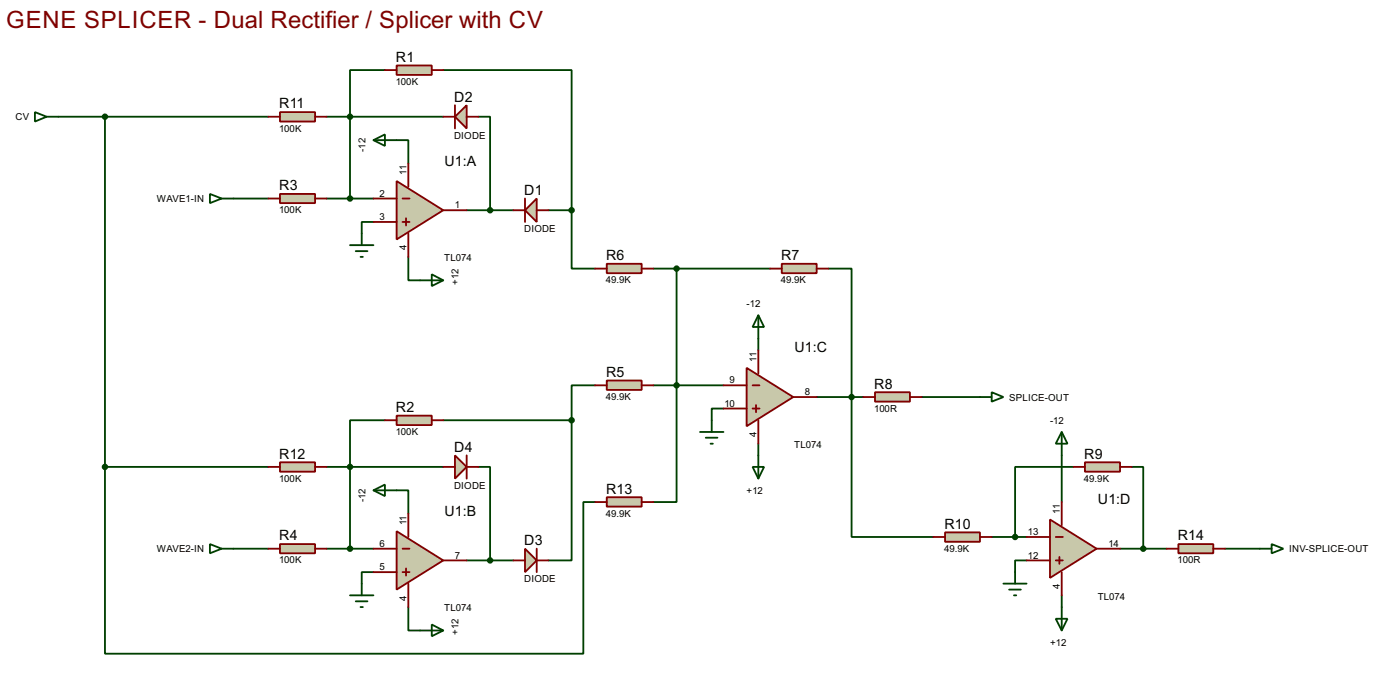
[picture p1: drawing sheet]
<svg xmlns="http://www.w3.org/2000/svg" width="305mm" height="150mm" viewBox="0 0 305 150" stroke-linecap="round" stroke-linejoin="round" font-family="sans-serif">
<g fill="none" stroke="#004000" stroke-width=".4">
<path d="M83.8 15.3h-7.6v27.9M96.5 15.3h28v30.5M12.7 25.4h45.7M22.9 25.4v76.2M71.1 25.4h25.4M86.4 30.5h2.5v5.1M104.2 25.4h2.5v20.4M50.8 43.2h7.6M71.1 43.2h10.2M81.3 48.3h-2.5v2.5M88.9 55.9v5.1h2.6M101.6 45.8h10.2"/>
<path d="M119.4 45.8h5.1M124.5 45.8v12.7h5.1M142.3 58.5h25.4M147.3 58.5v50.8h-5M180.4 58.5h5v58.4h17.8M165.1 73.7v2.5M83.8 91.5h-7.6v27.9M96.5 91.5h28M124.5 91.5v30.5h-5.1M129.6 83.9h-5.1v7.6M142.3 83.9h15.2M157.5 88.9h-2.5v2.6"/>
<path d="M165.1 96.6v2.5M177.8 86.4h10.2M200.7 86.4h12.7M231.2 99.1v10.2M22.9 101.6v40.7h104.1v-33h2.6M22.9 101.6h35.5M50.8 119.4h7.6M71.1 101.6h25.4M71.1 119.4h10.2M86.4 106.7h2.5v5.1M104.2 101.6h2.5v20.4M215.9 116.9h7.6"/>
<path d="M233.7 101.6h-12.7v15.3M243.9 119.4h10.1M246.4 101.6h2.5v17.8M266.7 119.4h7.6M81.3 124.5h-2.5v2.5M88.9 132.1v5.1h2.6M101.6 122h10.2M223.5 122h-2.5v2.5M231.2 129.6v2.5"/>
</g>
<path d="M86.4 39.4l10.1 6.4-10.1 6.3z" fill="#c8c8aa" stroke="#800000" stroke-width=".4"/>
<path d="M88.9 35.6v5.1M81.3 43.2h5.1M81.3 48.3h5.1M87.7 43.2h1.5M87.7 48.3h1.5M88.4 47.5v1.6M88.9 50.8v5.1M96.5 45.8h5.1" fill="none" stroke="#800000" stroke-width=".4"/>
<path d="M116.9 43.2v5.1l-2.6-2.5z" fill="#c8c8aa" stroke="#800000" stroke-width=".4"/>
<path d="M111.8 45.8h2.5M114.3 43.2v5.1M116.9 45.8h2.5" fill="none" stroke="#800000" stroke-width=".4"/>
<path d="M99.1 25.4l2.5-2.5v5.1z" fill="#c8c8aa" stroke="#800000" stroke-width=".4"/>
<path d="M96.5 25.4h2.6M99.1 22.9v5.1M101.6 25.4h2.6" fill="none" stroke="#800000" stroke-width=".4"/>
<circle cx="106.7" cy="45.8" r=".5" fill="#004000" stroke="#004000" stroke-width=".4"/>
<path d="M86.4 14.3h7.6v2h-7.6z" fill="#c8c8aa" stroke="#800000" stroke-width=".4"/>
<path d="M83.8 15.3h2.6M94 15.3h2.5" fill="none" stroke="#800000" stroke-width=".4"/>
<path d="M81.3 30.5l2.5-1.2v2.5zM81.3 30.5h5.1M45.7 42.2l2.6 1-2.6 1zM48.3 43.2h2.5M76.2 53.4h5.1M77.5 54.7h2.5M78.5 55.9h.5M78.8 50.8v2.6M94 59.7l2.5 1.3-2.5 1.3zM91.5 61h5" fill="none" stroke="#004000" stroke-width=".4"/>
<circle cx="76.2" cy="25.4" r=".5" fill="#004000" stroke="#004000" stroke-width=".4"/>
<path d="M86.4 115.6l10.1 6.4-10.1 6.3z" fill="#c8c8aa" stroke="#800000" stroke-width=".4"/>
<path d="M81.3 119.4h5.1M87.7 119.4h1.5M88.9 111.8v5.1M81.3 124.5h5.1M87.7 124.5h1.5M88.4 123.7v1.6M88.9 127v5.1M96.5 122h5.1" fill="none" stroke="#800000" stroke-width=".4"/>
<path d="M114.3 119.4l2.6 2.6-2.6 2.5z" fill="#c8c8aa" stroke="#800000" stroke-width=".4"/>
<path d="M116.9 119.4v5.1M111.8 122h2.5M116.9 122h2.5" fill="none" stroke="#800000" stroke-width=".4"/>
<path d="M99.1 99.1l2.5 2.5-2.5 2.6z" fill="#c8c8aa" stroke="#800000" stroke-width=".4"/>
<path d="M101.6 99.1v5.1M96.5 101.6h2.6M101.6 101.6h2.6" fill="none" stroke="#800000" stroke-width=".4"/>
<path d="M86.4 90.5h7.6v2h-7.6z" fill="#c8c8aa" stroke="#800000" stroke-width=".4"/>
<path d="M83.8 91.5h2.6M94 91.5h2.5" fill="none" stroke="#800000" stroke-width=".4"/>
<path d="M45.7 118.4l2.6 1-2.6 1zM48.3 119.4h2.5M81.3 106.7l2.5-1.2v2.5zM81.3 106.7h5.1M76.2 129.6h5.1M77.5 130.9h2.5M78.5 132.1h.5M78.8 127v2.6M91.5 137.2h5M94 135.9l2.5 1.3-2.5 1.3z" fill="none" stroke="#004000" stroke-width=".4"/>
<g fill="#004000" stroke="#004000" stroke-width=".4">
<circle cx="76.2" cy="101.6" r=".5"/>
<circle cx="106.7" cy="122" r=".5"/>
</g>
<path d="M61 42.2h7.6v2h-7.6z" fill="#c8c8aa" stroke="#800000" stroke-width=".4"/>
<path d="M58.4 43.2h2.6M68.6 43.2h2.5" fill="none" stroke="#800000" stroke-width=".4"/>
<path d="M61 118.4h7.6v2h-7.6z" fill="#c8c8aa" stroke="#800000" stroke-width=".4"/>
<path d="M58.4 119.4h2.6M68.6 119.4h2.5" fill="none" stroke="#800000" stroke-width=".4"/>
<g fill="#004000" stroke="#004000" stroke-width=".4">
<circle cx="76.2" cy="119.4" r=".5"/>
<circle cx="76.2" cy="43.2" r=".5"/>
</g>
<path d="M162.6 80.1l10.1 6.3-10.1 6.4z" fill="#c8c8aa" stroke="#800000" stroke-width=".4"/>
<path d="M165.1 76.2v5.1M157.5 83.9h5.1M157.5 88.9h5.1M163.9 83.9h1.5M163.9 88.9h1.5M164.6 88.2v1.5M165.1 91.5v5.1M172.7 86.4h5.1" fill="none" stroke="#800000" stroke-width=".4"/>
<path d="M132.1 82.8h7.6v2.1h-7.6z" fill="#c8c8aa" stroke="#800000" stroke-width=".4"/>
<path d="M129.6 83.9h2.5M139.7 83.9h2.6" fill="none" stroke="#800000" stroke-width=".4"/>
<path d="M132.1 57.4h7.6v2.1h-7.6z" fill="#c8c8aa" stroke="#800000" stroke-width=".4"/>
<path d="M129.6 58.5h2.5M139.7 58.5h2.6" fill="none" stroke="#800000" stroke-width=".4"/>
<g fill="#004000" stroke="#004000" stroke-width=".4">
<circle cx="124.4" cy="45.8" r=".5"/>
<circle cx="124.4" cy="91.5" r=".5"/>
</g>
<path d="M152.4 94h5.1M153.7 95.3h2.5M154.7 96.6h.5M155 91.5v2.5" fill="none" stroke="#004000" stroke-width=".4"/>
<path d="M170.2 57.4h7.6v2.1h-7.6z" fill="#c8c8aa" stroke="#800000" stroke-width=".4"/>
<path d="M167.7 58.5h2.5M177.8 58.5h2.6" fill="none" stroke="#800000" stroke-width=".4"/>
<path d="M190.5 85.4h7.6v2h-7.6z" fill="#c8c8aa" stroke="#800000" stroke-width=".4"/>
<path d="M188 86.4h2.5M198.1 86.4h2.6" fill="none" stroke="#800000" stroke-width=".4"/>
<circle cx="185.4" cy="86.4" r=".5" fill="#004000" stroke="#004000" stroke-width=".4"/>
<path d="M213.4 86.4h2.5M215.9 85.4l2.6 1-2.6 1z" fill="none" stroke="#004000" stroke-width=".4"/>
<path d="M61 24.4h7.6v2.1h-7.6z" fill="#c8c8aa" stroke="#800000" stroke-width=".4"/>
<path d="M58.4 25.4h2.6M68.6 25.4h2.5" fill="none" stroke="#800000" stroke-width=".4"/>
<path d="M61 100.6h7.6v2.1h-7.6z" fill="#c8c8aa" stroke="#800000" stroke-width=".4"/>
<path d="M58.4 101.6h2.6M68.6 101.6h2.5" fill="none" stroke="#800000" stroke-width=".4"/>
<path d="M132.1 108.2h7.6v2.1h-7.6z" fill="#c8c8aa" stroke="#800000" stroke-width=".4"/>
<path d="M129.6 109.3h2.5M139.7 109.3h2.6" fill="none" stroke="#800000" stroke-width=".4"/>
<g fill="#004000" stroke="#004000" stroke-width=".4">
<circle cx="147.3" cy="83.9" r=".5"/>
<circle cx="147.3" cy="58.5" r=".5"/>
<circle cx="22.8" cy="101.6" r=".5"/>
<circle cx="22.8" cy="25.4" r=".5"/>
</g>
<path d="M7.6 24.4l2.6 1-2.6 1.1zM10.2 25.4h2.5" fill="none" stroke="#004000" stroke-width=".4"/>
<path d="M228.6 113.1l10.2 6.3-10.2 6.4z" fill="#c8c8aa" stroke="#800000" stroke-width=".4"/>
<path d="M223.5 116.9h5.1M229.9 116.9h1.5M231.2 109.3v5M238.8 119.4h5.1M223.5 122h5.1M229.9 122h1.5M230.7 121.2v1.5M231.2 124.5v5.1" fill="none" stroke="#800000" stroke-width=".4"/>
<path d="M218.5 127h5M219.7 128.3h2.6M220.8 129.6h.5M221 124.5v2.5" fill="none" stroke="#004000" stroke-width=".4"/>
<path d="M236.2 100.6h7.7v2.1h-7.7z" fill="#c8c8aa" stroke="#800000" stroke-width=".4"/>
<path d="M233.7 101.6h2.5M243.9 101.6h2.5" fill="none" stroke="#800000" stroke-width=".4"/>
<path d="M205.8 115.9h7.6v2h-7.6z" fill="#c8c8aa" stroke="#800000" stroke-width=".4"/>
<path d="M203.2 116.9h2.6M213.4 116.9h2.5" fill="none" stroke="#800000" stroke-width=".4"/>
<circle cx="221" cy="116.9" r=".5" fill="#004000" stroke="#004000" stroke-width=".4"/>
<path d="M274.3 119.4h2.6M276.9 118.4l2.5 1-2.5 1z" fill="none" stroke="#004000" stroke-width=".4"/>
<path d="M256.6 118.4h7.6v2h-7.6z" fill="#c8c8aa" stroke="#800000" stroke-width=".4"/>
<path d="M254 119.4h2.6M264.2 119.4h2.5" fill="none" stroke="#800000" stroke-width=".4"/>
<circle cx="248.9" cy="119.4" r=".5" fill="#004000" stroke="#004000" stroke-width=".4"/>
<path d="M165.1 68.6l1.3 2.6h-2.5zM165.1 68.6v5.1M165.1 99.1v5.1M231.2 94l1.2 2.6h-2.5zM231.2 94v5.1M163.9 101.6h2.5l-1.3 2.6zM229.9 134.7h2.5l-1.2 2.5zM231.2 132.1v5.1" fill="none" stroke="#004000" stroke-width=".4"/>
<text font-size="5.8" fill="#800000" x="1.3" y="6">GENE SPLICER - Dual Rectifier / Splicer with CV</text>
<g font-size="3.5">
<text x="86.2" y="13.4">R1</text>
<text x="60.8" y="23.6">R11</text>
<text x="98.9" y="22.1">D2</text>
<text x="60.8" y="41.4">R3</text>
<text x="96.8" y="36">U1:A</text>
<text x="114.2" y="42.4">D1</text>
<text x="132" y="56.6">R6</text>
<text x="170.1" y="56.6">R7</text>
<text x="173" y="76.7">U1:C</text>
<text x="132" y="82">R5</text>
<text x="86.2" y="89.7">R2</text>
<text x="190.4" y="84.6">R8</text>
<text x="60.8" y="99.8">R12</text>
<text x="98.9" y="98.3">D4</text>
<text x="236.1" y="99.8">R9</text>
<text x="132" y="107.4">R13</text>
<text x="96.8" y="112.3">U1:B</text>
<text x="239" y="109.7">U1:D</text>
<text x="60.8" y="117.6">R4</text>
<text x="114.2" y="118.6">D3</text>
<text x="205.6" y="115.1">R10</text>
<text x="256.4" y="117.6">R14</text>
</g>
<g font-size="2.4">
<text x="86.2" y="18.5">100K</text>
<text x="3.4" y="26.2">CV</text>
<text x="60.8" y="28.6">100K</text>
<text x="79.6" y="33.1" transform="rotate(-90 79.6 33.1)">-12</text>
<text x="98.9" y="30.2">DIODE</text>
<text x="88.5" y="38.1" transform="rotate(-90 88.5 38.1)">11</text>
<text x="34.1" y="44">WAVE1-IN</text>
<text x="60.8" y="46.4">100K</text>
<text x="82.7" y="47.9">3</text>
<text x="82.7" y="42.8">2</text>
<text x="99.1" y="45.4">1</text>
<text x="114.1" y="50.5">DIODE</text>
<text x="88.5" y="54.5" transform="rotate(-90 88.5 54.5)">4</text>
<text x="96.7" y="56.8">TL074</text>
<text x="99.9" y="62" transform="rotate(-90 99.9 62)">+12</text>
<text x="131.9" y="61.7">49.9K</text>
<text x="170" y="61.7">49.9K</text>
<text x="162.6" y="66.9">-12</text>
<text x="158.9" y="83.5">9</text>
<text x="164.7" y="78.8" transform="rotate(-90 164.7 78.8)">11</text>
<text x="131.9" y="87.1">49.9K</text>
<text x="157.7" y="88.5">10</text>
<text x="175.3" y="86">8</text>
<text x="190.3" y="89.6">100R</text>
<text x="219.7" y="87.2">SPLICE-OUT</text>
<text x="86.2" y="94.7">100K</text>
<text x="164.7" y="95.2" transform="rotate(-90 164.7 95.2)">4</text>
<text x="228.6" y="92.3">-12</text>
<text x="172.9" y="97.5">TL074</text>
<text x="60.8" y="104.9">100K</text>
<text x="98.9" y="106.4">DIODE</text>
<text x="162.6" y="107.5">+12</text>
<text x="236" y="104.9">49.9K</text>
<text x="79.6" y="109.3" transform="rotate(-90 79.6 109.3)">-12</text>
<text x="131.9" y="112.5">49.9K</text>
<text x="230.7" y="111.8" transform="rotate(-90 230.7 111.8)">11</text>
<text x="82.7" y="119">6</text>
<text x="88.5" y="114.3" transform="rotate(-90 88.5 114.3)">11</text>
<text x="223.8" y="116.5">13</text>
<text x="241.3" y="119">14</text>
<text x="34.1" y="120.2">WAVE2-IN</text>
<text x="60.8" y="122.6">100K</text>
<text x="82.7" y="124.1">5</text>
<text x="99.1" y="121.6">7</text>
<text x="205.6" y="120.1">49.9K</text>
<text x="223.8" y="121.6">12</text>
<text x="256.4" y="122.6">100R</text>
<text x="280.7" y="120.2">INV-SPLICE-OUT</text>
<text x="88.5" y="130.7" transform="rotate(-90 88.5 130.7)">4</text>
<text x="114.1" y="126.7">DIODE</text>
<text x="230.7" y="128.1" transform="rotate(-90 230.7 128.1)">4</text>
<text x="239" y="130.5">TL074</text>
<text x="96.7" y="133.1">TL074</text>
<text x="99.8" y="138.2" transform="rotate(-90 99.8 138.2)">+12</text>
<text x="228.6" y="140.5">+12</text>
</g>
</svg>
